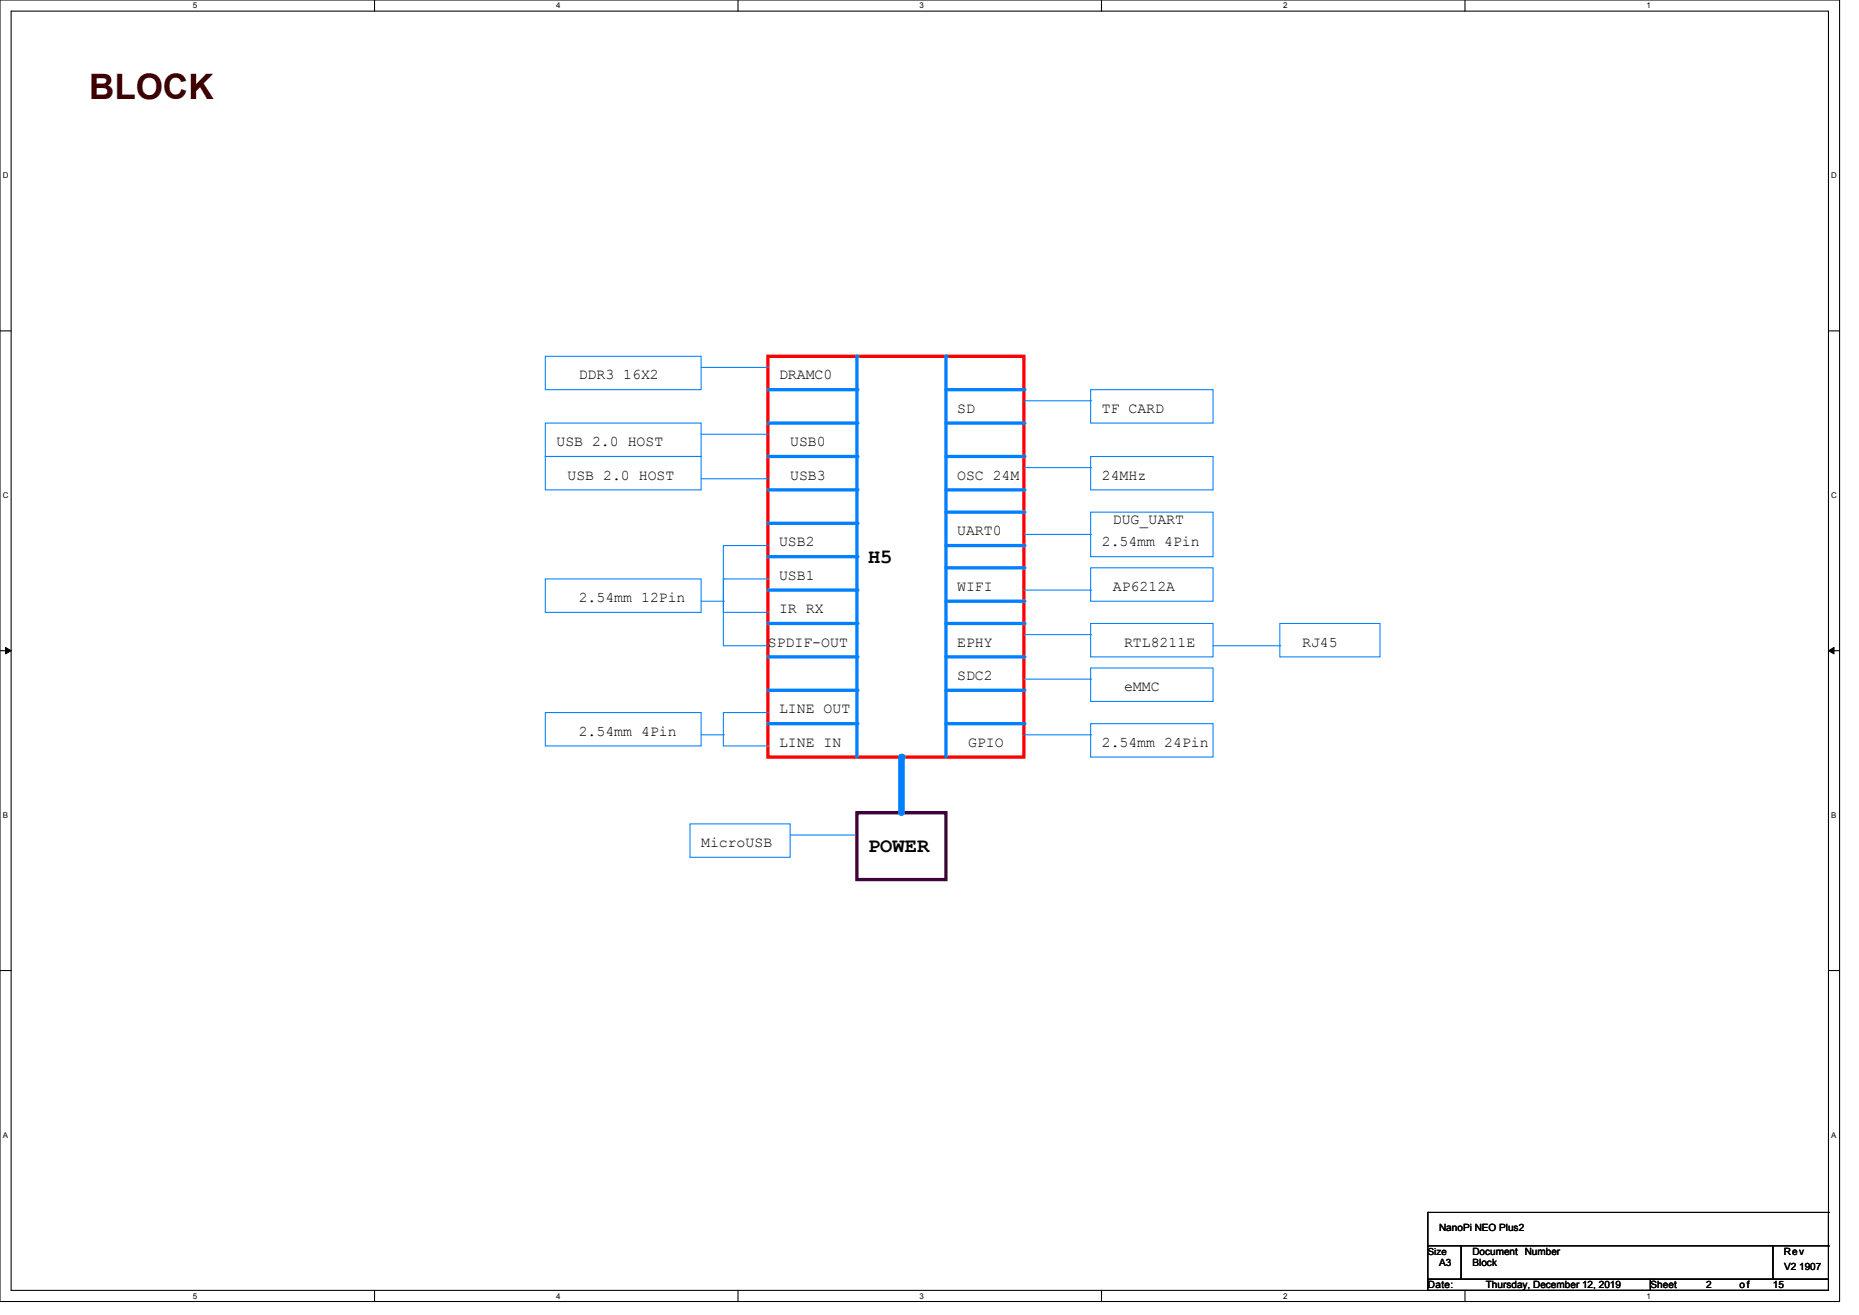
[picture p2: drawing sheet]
<svg xmlns="http://www.w3.org/2000/svg" width="297mm" height="210mm" viewBox="0 0 297 210" stroke-linecap="round" stroke-linejoin="round" font-family="sans-serif">
<path d="M0 0h293.9v207.8h-293.9zM1.8 1.8h290.3v204.3h-290.3z" fill="none" stroke="#000" stroke-width=".17"/>
<g fill="#fff">
<path d="M30.8 .2h.7v1.4h-.7z"/>
<path d="M30.8 206.2h.7v1.5h-.7z"/>
</g>
<path d="M59.8 0v1.8M59.8 206.1v1.7" fill="none" stroke="#000" stroke-width=".17"/>
<g fill="#fff">
<path d="M88.9 .2h.7v1.4h-.7z"/>
<path d="M88.9 206.2h.7v1.5h-.7z"/>
</g>
<path d="M117.9 0v1.8M117.9 206.1v1.7" fill="none" stroke="#000" stroke-width=".17"/>
<g fill="#fff">
<path d="M146.9 .2h.7v1.4h-.7z"/>
<path d="M146.9 206.2h.7v1.5h-.7z"/>
</g>
<path d="M176 0v1.8M176 206.1v1.7" fill="none" stroke="#000" stroke-width=".17"/>
<g fill="#fff">
<path d="M205 .2h.7v1.4h-.7z"/>
<path d="M205 206.2h.7v1.5h-.7z"/>
</g>
<path d="M234.1 0v1.8M234.1 206.1v1.7" fill="none" stroke="#000" stroke-width=".17"/>
<g fill="#fff">
<path d="M263.1 .2h.7v1.4h-.7z"/>
<path d="M263.1 206.2h.7v1.5h-.7z"/>
<path d="M.4 27.3h1v1.4h-1z"/>
<path d="M292.6 27.3h.9v1.4h-.9z"/>
<path d="M.4 78.4h1v1.4h-1z"/>
<path d="M292.6 78.4h.9v1.4h-.9z"/>
</g>
<path d="M0 52.8h1.8M292.1 52.8h1.8" fill="none" stroke="#000" stroke-width=".17"/>
<g fill="#fff">
<path d="M.4 129.4h.9v1.5h-.9z"/>
<path d="M292.6 129.4h.8v1.5h-.8z"/>
</g>
<path d="M0 103.9h1.8M292.1 103.9h1.8" fill="none" stroke="#000" stroke-width=".17"/>
<path d="M.9 103.4l.9 .5-.9 .5zM292.1 103.9l.9-.5v1z" fill="#000" stroke="#000" stroke-width=".16"/>
<g fill="#fff">
<path d="M.4 180.5h.9v1.4h-.9z"/>
<path d="M292.6 180.5h.8v1.4h-.8z"/>
</g>
<path d="M0 155h1.8M292.1 155h1.8" fill="none" stroke="#000" stroke-width=".17"/>
<path d="M122.7 56.9h40.9v64h-40.9z" fill="none" stroke="#f00" stroke-width=".53"/>
<path d="M122.7 67.6h14.2" fill="none" stroke="#0080ff" stroke-width=".53"/>
<circle cx="136.9" cy="67.6" r=".26" fill="#0080ff"/>
<path d="M122.7 72.9h14.2" fill="none" stroke="#0080ff" stroke-width=".53"/>
<circle cx="136.9" cy="72.9" r=".26" fill="#0080ff"/>
<path d="M122.7 83.6h14.2" fill="none" stroke="#0080ff" stroke-width=".53"/>
<circle cx="136.9" cy="83.6" r=".26" fill="#0080ff"/>
<path d="M122.7 88.9h14.2" fill="none" stroke="#0080ff" stroke-width=".53"/>
<circle cx="136.9" cy="88.9" r=".26" fill="#0080ff"/>
<path d="M163.6 64h10.6M174.2 62.2h19.6v5.4h-19.6zM174.2 64h.1" fill="none" stroke="#0080ff" stroke-width=".17"/>
<path d="M122.7 94.2h14.2" fill="none" stroke="#0080ff" stroke-width=".53"/>
<circle cx="136.9" cy="94.2" r=".26" fill="#0080ff"/>
<path d="M122.7 104.9h14.2" fill="none" stroke="#0080ff" stroke-width=".53"/>
<circle cx="136.9" cy="104.9" r=".26" fill="#0080ff"/>
<path d="M122.7 110.2h14.2" fill="none" stroke="#0080ff" stroke-width=".53"/>
<circle cx="136.9" cy="110.2" r=".26" fill="#0080ff"/>
<path d="M122.7 115.6h14.2" fill="none" stroke="#0080ff" stroke-width=".53"/>
<circle cx="136.9" cy="115.6" r=".26" fill="#0080ff"/>
<path d="M151.1 72.9h12.5" fill="none" stroke="#0080ff" stroke-width=".53"/>
<circle cx="163.6" cy="72.9" r=".26" fill="#0080ff"/>
<path d="M151.1 78.2h12.5" fill="none" stroke="#0080ff" stroke-width=".53"/>
<circle cx="163.6" cy="78.2" r=".26" fill="#0080ff"/>
<path d="M163.6 74.7h10.6M174.2 72.9h19.6v5.3h-19.6zM174.2 74.7h.1" fill="none" stroke="#0080ff" stroke-width=".17"/>
<path d="M151.1 87.1h12.5" fill="none" stroke="#0080ff" stroke-width=".53"/>
<circle cx="163.6" cy="87.1" r=".26" fill="#0080ff"/>
<path d="M151.1 99.6h12.5" fill="none" stroke="#0080ff" stroke-width=".53"/>
<circle cx="163.6" cy="99.6" r=".26" fill="#0080ff"/>
<path d="M163.6 94.2h10.6M174.2 90.7h19.6v5.3h-19.6zM174.2 94.2h.1" fill="none" stroke="#0080ff" stroke-width=".17"/>
<path d="M151.1 90.7h12.5" fill="none" stroke="#0080ff" stroke-width=".53"/>
<circle cx="163.6" cy="90.7" r=".26" fill="#0080ff"/>
<path d="M163.6 101.3h10.6M174.2 101.3h.1" fill="none" stroke="#0080ff" stroke-width=".17"/>
<path d="M151.1 104.9h12.5" fill="none" stroke="#0080ff" stroke-width=".53"/>
<circle cx="163.6" cy="104.9" r=".26" fill="#0080ff"/>
<path d="M87.1 67.6h24.9v5.3h-24.9zM112 69.3h10.7M122.7 69.3h.1M174.2 99.6h19.6v5.3h-19.6z" fill="none" stroke="#0080ff" stroke-width=".17"/>
<path d="M136.9 56.9v64" fill="none" stroke="#0080ff" stroke-width=".53"/>
<circle cx="136.9" cy="56.9" r=".26" fill="#0080ff"/>
<path d="M110.2 131.6h16v5.3h-16zM126.2 133.3h10.7M136.9 133.3h.1" fill="none" stroke="#0080ff" stroke-width=".17"/>
<path d="M122.7 99.6h14.2" fill="none" stroke="#0080ff" stroke-width=".53"/>
<circle cx="136.9" cy="99.6" r=".26" fill="#0080ff"/>
<path d="M151.1 67.6h12.5" fill="none" stroke="#0080ff" stroke-width=".53"/>
<circle cx="163.6" cy="67.6" r=".26" fill="#0080ff"/>
<path d="M151.1 62.2h12.5" fill="none" stroke="#0080ff" stroke-width=".53"/>
<circle cx="163.6" cy="62.2" r=".26" fill="#0080ff"/>
<path d="M87.1 56.9h24.9v5.3h-24.9zM112 58.7h10.7M122.7 58.7h.1" fill="none" stroke="#0080ff" stroke-width=".17"/>
<path d="M122.7 62.2h14.2" fill="none" stroke="#0080ff" stroke-width=".53"/>
<circle cx="136.9" cy="62.2" r=".26" fill="#0080ff"/>
<path d="M136.9 129.8h14.2v10.7h-14.2z" fill="none" stroke="#400040" stroke-width=".53"/>
<path d="M144 120.9v8.9" fill="none" stroke="#0080ff" stroke-width="1.1"/>
<circle cx="144" cy="120.9" r=".53" fill="#0080ff"/>
<path d="M151.1 56.9v64" fill="none" stroke="#0080ff" stroke-width=".53"/>
<circle cx="151.1" cy="56.9" r=".26" fill="#0080ff"/>
<path d="M87.1 72.9h24.9v5.3h-24.9zM112 76.5h10.7M122.7 76.5h.1" fill="none" stroke="#0080ff" stroke-width=".17"/>
<path d="M122.7 78.2h14.2" fill="none" stroke="#0080ff" stroke-width=".53"/>
<circle cx="136.9" cy="78.2" r=".26" fill="#0080ff"/>
<path d="M151.1 110.2h12.5" fill="none" stroke="#0080ff" stroke-width=".53"/>
<circle cx="163.6" cy="110.2" r=".26" fill="#0080ff"/>
<path d="M163.6 117.3h10.6M174.2 115.6h19.6v5.3h-19.6zM174.2 117.3h.1" fill="none" stroke="#0080ff" stroke-width=".17"/>
<path d="M151.1 115.6h12.5" fill="none" stroke="#0080ff" stroke-width=".53"/>
<circle cx="163.6" cy="115.6" r=".26" fill="#0080ff"/>
<g fill="none" stroke="#0080ff" stroke-width=".17">
<path d="M87.1 92.5h24.9v5.3h-24.9zM112 96h3.6M115.6 92.5h.1M115.6 87.1h.1M115.6 96h.1M115.6 97.8h7.1M115.6 87.1v16h7.1M115.6 92.5h7.1M115.6 87.1h7.1M122.7 97.8h.1M122.7 92.5h.1M122.7 87.1h.1"/>
<path d="M163.6 85.3h10.6M174.2 81.8h19.6v7.1h-19.6zM174.2 85.3h.1M87.1 113.8h24.9v5.3h-24.9zM112 117.3h3.6M115.6 117.3h.1M115.6 113.8h.1M115.6 113.8v5.3h7.1M115.6 113.8h7.1M122.7 103.1h.1M122.7 113.8h.1M122.7 119.1h.1"/>
</g>
<path d="M151.1 81.8h12.5" fill="none" stroke="#0080ff" stroke-width=".53"/>
<circle cx="163.6" cy="81.8" r=".26" fill="#0080ff"/>
<path d="M151.1 96h12.5" fill="none" stroke="#0080ff" stroke-width=".53"/>
<circle cx="163.6" cy="96" r=".26" fill="#0080ff"/>
<path d="M204.5 99.6h16v5.3h-16zM163.6 108.5h10.6M174.2 106.7h19.6v5.3h-19.6zM174.2 108.5h.1M193.8 103.1h10.7M204.5 103.1h.1" fill="none" stroke="#0080ff" stroke-width=".17"/>
<path d="M228.1 199h5.3v5.3h-5.3zM228.1 193.6h.1M228.1 193.6v5.4M228.1 193.6h64M233.4 199h49.8v5.3h-49.8zM283.2 199h8.9v5.3h-8.9zM292.1 193.6h.1M292.1 199h.1M292.1 193.6v5.4M228.1 204.3h35.6v1.8h-35.6zM263.7 204.3h28.4v1.8h-28.4z" fill="none" stroke="#000" stroke-width=".17"/>
<text font-size="5.6" fill="#400000" x="14.2" y="15.7">BLOCK</text>
<g font-size="3.2">
<text x="138.7" y="89.8">H5</text>
<text x="138.7" y="136.1">POWER</text>
</g>
<g font-size="2.4">
<text x="92.5" y="60.6">DDR3 16X2</text>
<text x="124.5" y="60.6">DRAMC0</text>
<text x="152.9" y="65.9">SD</text>
<text x="176" y="65.9">TF CARD</text>
<text x="88.9" y="71.2">USB 2.0 HOST</text>
<text x="126.2" y="71.2">USB0</text>
<text x="90.7" y="76.6">USB 2.0 HOST</text>
<text x="126.2" y="76.6">USB3</text>
<text x="152.9" y="76.6">OSC 24M</text>
<text x="176" y="76.6">24MHz</text>
<text x="177.8" y="83.7">DUG_UART</text>
<text x="124.5" y="87.2">USB2</text>
<text x="152.9" y="85.5">UART0</text>
<text x="176" y="87.2">2.54mm 4Pin</text>
<text x="124.5" y="92.6">USB1</text>
<text x="152.9" y="94.4">WIFI</text>
<text x="177.8" y="94.4">AP6212A</text>
<text x="92.5" y="96.1">2.54mm 12Pin</text>
<text x="124.5" y="97.9">IR RX</text>
<text x="122.7" y="103.3">SPDIF-OUT</text>
<text x="152.9" y="103.3">EPHY</text>
<text x="179.6" y="103.3">RTL8211E</text>
<text x="208" y="103.3">RJ45</text>
<text x="124.5" y="113.9">LINE OUT</text>
<text x="152.9" y="108.6">SDC2</text>
<text x="179.6" y="110.4">eMMC</text>
<text x="92.5" y="117.5">2.54mm 4Pin</text>
<text x="124.5" y="119.3">LINE IN</text>
<text x="154.7" y="119.3">GPIO</text>
<text x="176" y="119.3">2.54mm 24Pin</text>
<text x="112" y="135.3">MicroUSB</text>
</g>
<g font-size="1.6">
<text x="229.9" y="196.7">NanoPi NEO Plus2</text>
<text x="229.9" y="202.2">A3</text>
<text x="235.2" y="200.4">Document Number</text>
<text x="235.2" y="202.2">Block</text>
<text x="285" y="200.4">Rev</text>
<text x="285" y="202.9">V2 1907</text>
<text x="228.1" y="205.7">Date:</text>
<text x="237.4" y="205.7">Thursday, December 12, 2019</text>
<text x="263.7" y="205.7">Sheet</text>
<text x="272.6" y="205.7">2</text>
<text x="277.9" y="205.7">of</text>
<text x="283.3" y="205.7">15</text>
</g>
<text font-size="1.5" x="228.1" y="200.3">Size</text>
<g font-size="1.3">
<text x="30.8" y="1.3">5</text>
<text x="88.9" y="1.3">4</text>
<text x="146.9" y="1.3">3</text>
<text x="205" y="1.3">2</text>
<text x="263.1" y="1.3">1</text>
<text x=".4" y="28.5">D</text>
<text x="292.5" y="28.5">D</text>
<text x=".4" y="79.5">C</text>
<text x="292.5" y="79.5">C</text>
<text x=".4" y="130.6">B</text>
<text x="292.5" y="130.6">B</text>
<text x=".4" y="181.7">A</text>
<text x="292.5" y="181.7">A</text>
<text x="30.8" y="207.4">5</text>
<text x="88.9" y="207.4">4</text>
<text x="146.9" y="207.4">3</text>
<text x="205" y="207.4">2</text>
<text x="263.1" y="207.4">1</text>
</g>
</svg>
